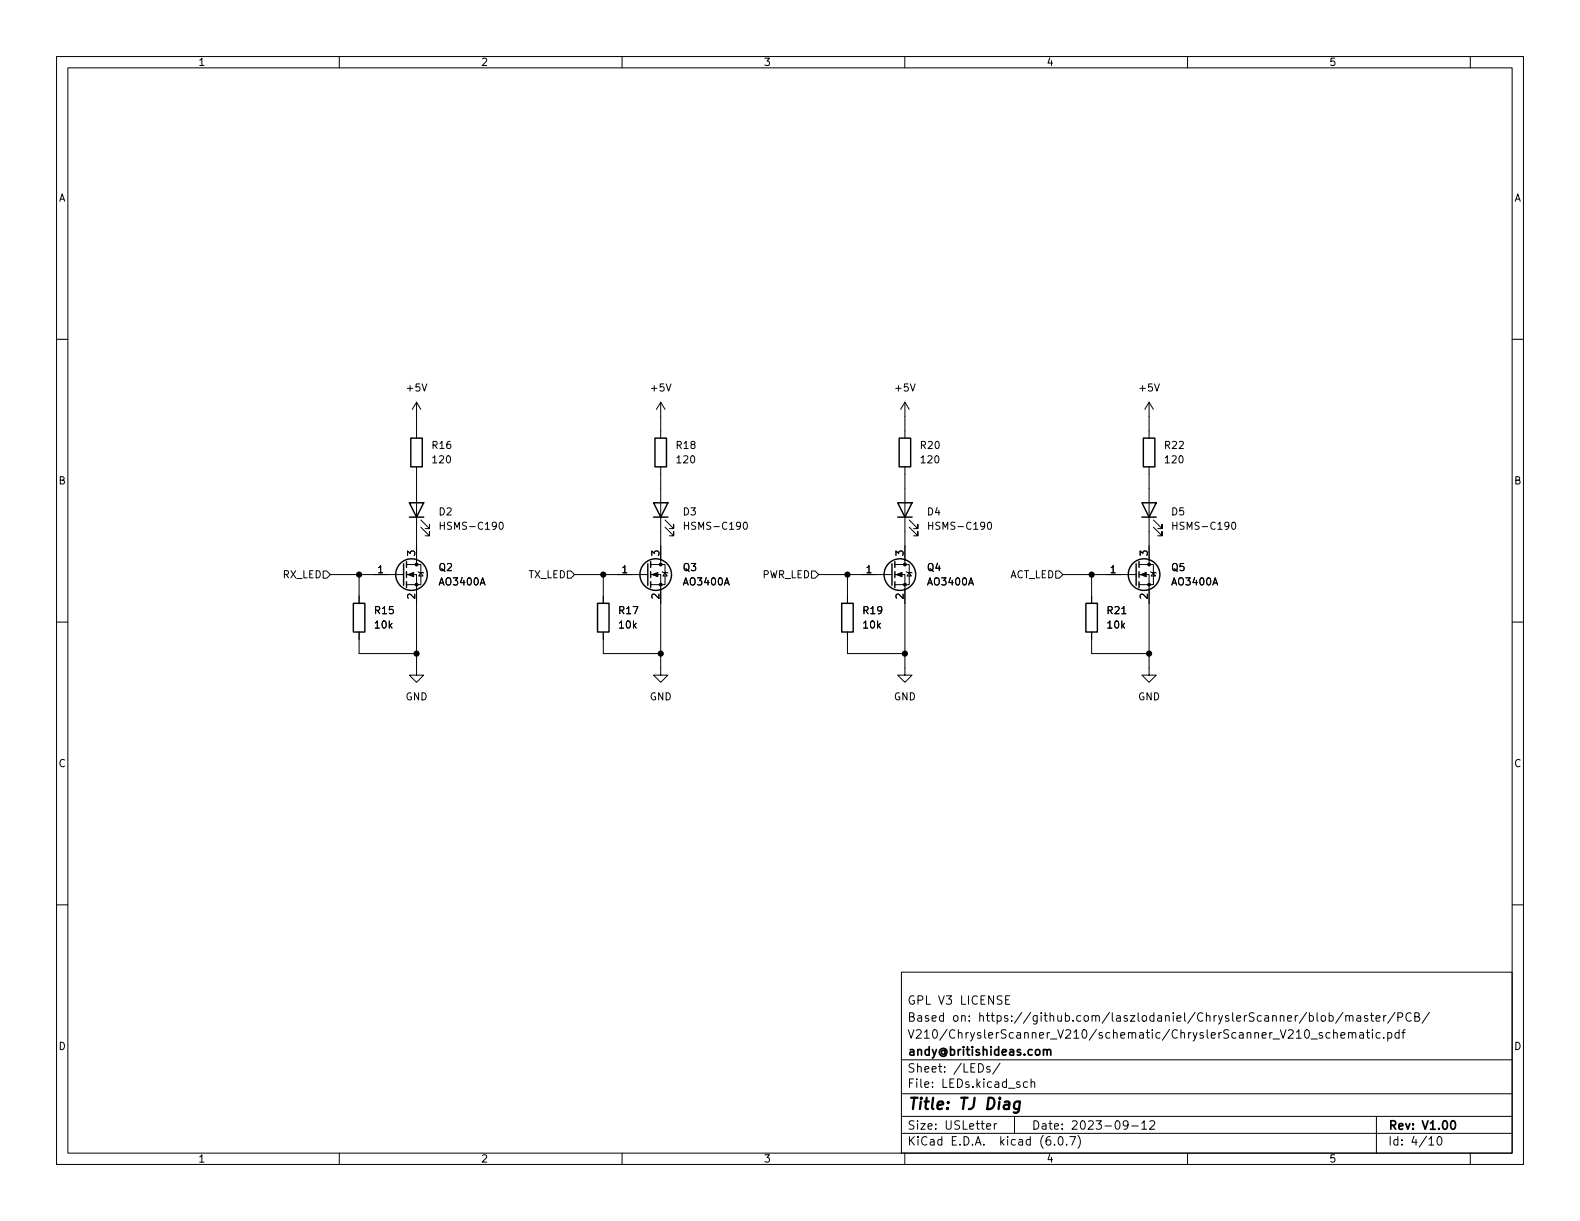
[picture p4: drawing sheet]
<svg xmlns="http://www.w3.org/2000/svg" width="279mm" height="216mm" viewBox="0 0 279 216" stroke-linecap="round" stroke-linejoin="round" font-family="sans-serif">
<g fill="none" stroke="#000" stroke-width=".18">
<path d="M10 10h259.4v195.9h-259.4zM12 12h255.4v191.9h-255.4zM60 10v2M110 10v2M160 10v2M210 10v2M260 10v2M10 60h2M267.4 60h2M73.7 71.1l-.8 1.3M73.7 71.1v6.4M73.7 71.1l.7 1.3"/>
<path d="M116.8 71.1v6.4M116.8 71.1l-.7 1.3M116.8 71.1l.8 1.3M160 71.1l-.7 1.3M160 71.1v6.4M160 71.1l.8 1.3M203.2 71.1v6.4M203.2 71.1l-.8 1.3M203.2 71.1l.8 1.3M71.9 99.8h2.5v3.6h-2.5M73.7 82.6v17.2M74.4 93.2l1.5 1.5v-.7v.7h-.7"/>
<path d="M74.4 91.9l1.5 1.6v-.8v.8h-.7M77.9 92.3v1.3M77.9 92.9h.7M88.4 92.5l.2-.2a.68 .68 0 0 1 .4 .7 .68 .68 0 0 1-.4 .6l-.2-.1-.1-.4zM115.1 99.8h2.5v3.6h-2.5M116.8 82.6v17.2M117.6 93.2l1.5 1.5v-.7v.7h-.7M117.6 91.9l1.5 1.6v-.8v.8h-.7M121 92.9h.8M121 92.3v1.3M131.6 92.5l.1-.2a.68 .68 0 0 1 .5 .7 .68 .68 0 0 1-.5 .6l-.1-.1-.2-.4zM158.2 99.8h2.6v3.6h-2.6"/>
<path d="M160 82.6v17.2M160.8 93.2l1.5 1.5v-.7v.7h-.8M160.8 91.9l1.5 1.6v-.8v.8h-.8M164.2 92.9h.7M164.2 92.3v1.3M174.7 92.5l.2-.2a.68 .68 0 0 1 .5 .7 .68 .68 0 0 1-.5 .6l-.2-.1-.1-.4zM201.4 99.8h2.6v3.6h-2.6M203.2 82.6v17.2M204 93.2l1.5 1.5v-.7v.7h-.8M204 91.9l1.5 1.6v-.8v.8h-.8M207.4 92.9h.7M207.4 92.3v1.3"/>
<path d="M217.9 92.5l.2-.2a.68 .68 0 0 1 .4 .7 .68 .68 0 0 1-.4 .6l-.2-.1-.1-.4zM10 110h2M57.1 101h.7l.6 .6-.6 .6h-.7zM58.4 101.6h13M63.5 101.6v5.1M63.5 111.8v3.8h10.2M71.9 101.6h1.8v17.8h1.2l-1.2 1.3-1.3-1.3h1.3M73.9 101.1l.1 .1h.8l.1 .1M74.4 101.2l.4 .7h-.8zM100.3 101h.7l.6 .6-.6 .6h-.7zM101.6 101.6h13M106.7 101.6v5.1"/>
<path d="M106.7 111.8v3.8h10.1M115.1 101.6h1.7v17.8h1.3l-1.3 1.3-1.2-1.3h1.2M117.1 101.1l.1 .1h.8l.1 .1M117.6 101.2l.4 .7h-.8zM143.5 101h.6l.7 .6-.7 .6h-.6zM144.8 101.6h12.9M149.9 101.6v5.1M149.9 111.8v3.8h10.1M158.2 101.6h1.8v17.8h1.3l-1.3 1.3-1.3-1.3h1.3M160.3 101.1l.1 .1h.8l.1 .1M160.8 101.2l.4 .7h-.8zM186.7 101h.6l.7 .6-.7 .6h-.6z"/>
<path d="M188 101.6h12.9M193 101.6v5.1M193 111.8v3.8h10.2M201.4 101.6h1.8v17.8h1.3l-1.3 1.3-1.3-1.3h1.3M203.5 101.1l.1 .1h.7l.2 .1M204 101.2l.3 .7h-.7zM267.4 110h2M10 160h2M267.4 160h2M159.4 171.9h108v32h-108zM177.8 176.8h.5M178.5 176.1h-.7v1.5h.7"/>
<path d="M231.5 179.6h.5l.3 .3v.4l-.2 .2h-.6M232.9 179.1v1.3l.2 .2M233.8 179.6h.3l.3 .3v.4l-.3 .3-.3-.1-.2-.2v-.4zM235 179.6h.5l.3 .3v.4l-.2 .2h-.6M235 179.1v1.5M237.5 179l-1.3 1.9M238 179.7l.2-.1h.3l.1 1M238 179.6v1M238.6 179.8l.2-.2h.4l.1 1M240 179.6h.5l.1 1M240.6 179.9l-.5 .1a.29 .29 0 0 0-.2 .3 .29 .29 0 0 0 .2 .3l.5-.1M241.8 179.6h-.3l-.2 .2v.2l.5 .2v.3h-.5"/>
<path d="M242.3 179.6h.6M242.5 179.1v1.3l.4 .2M244.7 179.6v1M245.1 179.6h-.3l-.1 .3M246.7 179l-1.3 1.9M247.2 179.9l.7-.1 .1-.2v-.4l-.2-.1h-.6v1.5M249.5 179.2a.6 .6 0 0 0-.7 0 .6 .6 0 0 0-.2 .7 .56 .56 0 0 0 .3 .6 .56 .56 0 0 0 .6-.1M250.2 179.8l.6-.1 .2-.2-.2-.3-.6-.1v1.5h.6l.2-.3a.39 .39 0 0 0-.3-.5M252.8 179l-1.3 1.9M159.4 197.4h108M159.4 193.4h108M159.4 187.4h108"/>
<path d="M174.5 199.2l.7-.2-.1-.3h-.4l-.2 .2v.7h.6M175 188.7l-.3-.1-.2 .2v.2l.5 .1v.4h-.5M175.8 198.7v1M176.3 198.7h-.3l-.2 .3M176.8 188l-1.3 1.9M179.4 197.4v3M181.7 191.4l-.4-.1-.3 .3v.4l.1 .2h.6M182.3 191.4l.2-.1 .4 .1 .1 .9M182.3 190.8v1.5M199.5 198.8l-.3 .3h-.3l-.3-.3 .2-.6h.4l.2 .1a.99 .99 0 0 1-.4 1.4h-.2M200.1 199.1h1.2M201.9 198.6l.4-.4v1.5"/>
<path d="M201.9 199.7h.9M203.3 198.3l.6-.1 .2 .1 .1 .3-.9 1.1h.9M235.2 182.6h-.4l-.3 .3v.4l.1 .2h.6M235.8 182.7l.2-.1h.4l.1 1M235.8 182.1v1.5M237.1 183.1l.7-.2v-.3h-.5l-.2 .2 .1 .7h.6M238.5 182.7l.2-.1h.3l.1 1M238.5 182.6v1M239.1 182.8l.2-.2h.4l.1 1M240.5 182.6h.5l.1 1M241.1 182.9l-.5 .1a.29 .29 0 0 0-.2 .3 .29 .29 0 0 0 .2 .3l.5-.1M241.6 182.6h.6"/>
<path d="M241.8 182.1v1.3l.4 .2M242.7 182.1v.1M242.7 182.6v1M243.3 180.1l.7-.2v-.3h-.5l-.2 .2 .1 .7h.6M243.4 197.4v6.5M244 182.6h-.4l-.3 .3v.4l.2 .2h.5M244.7 183.4v.2M245.4 182.6h.4l.3 .3v.4l-.1 .2h-.6M245.4 182.6v1.5M247.4 182.6h-.4l-.3 .3v.4l.1 .2h.6M247.4 182.1v1.5M247.9 182.6h.6"/>
<path d="M248.5 182.1l-.4 .2v1.3M60 203.9v2M110 203.9v2M159.4 200.4h108M160 203.9v2M186.5 202.3v.2M187.3 201h.2a.81 .81 0 0 1 .6 .6 .81 .81 0 0 1-.3 .8l-.2 .1a.81 .81 0 0 1-.6-.6 .81 .81 0 0 1 .3-.9zM188.6 202.3v.2M189.2 201h1l-.7 1.5M190.6 200.8a1.72 1.72 0 0 1 0 2.2M210 203.9v2M252.7 201.4l.4-.4v1.5"/>
<path d="M252.7 202.5h.8M254.3 201h.2a.81 .81 0 0 1 .6 .6 .81 .81 0 0 1-.3 .8l-.2 .1a.81 .81 0 0 1-.6-.6 .81 .81 0 0 1 .3-.9zM260 203.9v2"/>
</g>
<path d="M184.5 185.7l.2-.1 .4 .1 .1 .9M185.2 185.8l.2-.2 .3 .1 .1 .9M256.7 198.2h.2a.81 .81 0 0 1 .6 .6 .81 .81 0 0 1-.3 .8l-.2 .1a.82 .82 0 0 1-.6-.6 .82 .82 0 0 1 .3-.9z" fill="none" stroke="#000" stroke-width=".3"/>
<path d="M180.4 194.9a.66 .66 0 0 0-1 .3l-.1 .5 .1 .3 .2 .1 .6-.1M180.4 194.8l-.2 1.6a.6 .6 0 0 1-.9 .3" fill="none" stroke="#000" stroke-width=".4"/>
<g fill="none" stroke="#000" stroke-width=".25">
<path d="M72.6 77.5h2.1v5.1h-2.1zM115.8 77.5h2.1v5.1h-2.1zM159 77.5h2v5.1h-2zM202.2 77.5h2v5.1h-2zM71.4 99.7v3.8M71.9 99.3v1M72.4 88.9h2.5l-1.2 2.5zM72.4 91.4h2.5M114.6 99.7v3.8M115.1 99.3v1M115.6 88.9h2.5l-1.3 2.5zM115.6 91.4h2.5"/>
<path d="M157.7 99.7v3.8M158.2 99.3v1M158.7 88.9h2.6l-1.3 2.5zM158.7 91.4h2.6M200.9 99.7v3.8M201.4 99.3v1M201.9 88.9h2.6l-1.3 2.5zM201.9 91.4h2.6M62.5 106.7h2v5.1h-2zM71.9 101.1v1M71.9 102.9v1M105.7 106.7h2v5.1h-2z"/>
<path d="M115.1 101.1v1M115.1 102.9v1M148.8 106.7h2.1v5.1h-2.1zM158.2 101.1v1M158.2 102.9v1M192 106.7h2.1v5.1h-2.1zM201.4 101.1v1M201.4 102.9v1"/>
<circle cx="72.8" cy="101.6" r="2.79"/>
<circle cx="116" cy="101.6" r="2.79"/>
<circle cx="159.1" cy="101.6" r="2.79"/>
<circle cx="202.3" cy="101.6" r="2.79"/>
</g>
<g fill="#000" stroke="#000" stroke-width=".18">
<path d="M72.1 101.6l1.1-.4v.8zM115.3 101.6l1-.4v.8zM158.5 101.6l1-.4v.8zM201.7 101.6l1-.4v.8z"/>
<circle cx="73.7" cy="99.8" r=".25"/>
<circle cx="116.8" cy="99.8" r=".25"/>
<circle cx="160" cy="99.8" r=".25"/>
<circle cx="203.2" cy="99.8" r=".25"/>
<circle cx="63.5" cy="101.6" r=".46"/>
<circle cx="73.7" cy="115.6" r=".46"/>
<circle cx="73.7" cy="103.4" r=".25"/>
<circle cx="106.7" cy="101.6" r=".46"/>
<circle cx="116.8" cy="115.6" r=".46"/>
<circle cx="116.8" cy="103.4" r=".25"/>
<circle cx="149.9" cy="101.6" r=".46"/>
<circle cx="160" cy="115.6" r=".46"/>
<circle cx="160" cy="103.4" r=".25"/>
<circle cx="193" cy="101.6" r=".46"/>
<circle cx="203.2" cy="115.6" r=".46"/>
<circle cx="203.2" cy="103.4" r=".25"/>
</g>
<text font-size="2.8" x="160.4" y="196.2">Title: TJ Diag</text>
<g font-size="2.1">
<text x="160.4" y="177.6">GPL V3 LICENSE</text>
<text x="160.4" y="183.6">V210/ChryslerScanner_V210/schematic/ChryslerScanner_V210_schematic.pdf</text>
<text x="160.4" y="180.6">Based on: https://github.com/laszlodaniel/ChryslerScanner/blob/master/PCB/</text>
<text x="160.4" y="189.7">Sheet: /LEDs/</text>
<text x="160.4" y="186.7">andy@britishideas.com</text>
<text x="160.4" y="192.4">File: LEDs.kicad_sch</text>
<text x="160.4" y="202.5">KiCad E.D.A. kicad (6.0.7)</text>
<text x="160.4" y="199.7">Size: USLetter</text>
<text x="182.4" y="199.7">Date: 2023-09-12</text>
<text x="245.4" y="199.7">Rev: V1.00</text>
<text x="245.4" y="202.5">Id: 4/10</text>
</g>
<g font-size="1.8">
<text x="35" y="11.6">1</text>
<text x="85" y="11.6">2</text>
<text x="135" y="11.6">3</text>
<text x="185" y="11.6">4</text>
<text x="235" y="11.6">5</text>
<text x="10.3" y="35.6">A</text>
<text x="267.7" y="35.6">A</text>
<text x="72.1" y="69.2">+5V</text>
<text x="115.2" y="69.2">+5V</text>
<text x="158.4" y="69.2">+5V</text>
<text x="201.6" y="69.2">+5V</text>
<text x="76.5" y="79.4">R16</text>
<text x="76.6" y="81.9">120</text>
<text x="119.7" y="79.4">R18</text>
<text x="119.8" y="81.9">120</text>
<text x="162.9" y="79.4">R20</text>
<text x="163" y="81.9">120</text>
<text x="206" y="79.4">R22</text>
<text x="206.2" y="81.9">120</text>
<text x="10.3" y="85.7">B</text>
<text x="267.7" y="85.7">B</text>
<text x="77.7" y="91.1">D2</text>
<text x="78.4" y="93.7">HSMS-C190</text>
<text x="120.8" y="91.1">D3</text>
<text x="121.6" y="93.7">HSMS-C190</text>
<text x="164" y="91.1">D4</text>
<text x="164.8" y="93.7">HSMS-C190</text>
<text x="207.2" y="91.1">D5</text>
<text x="208" y="93.7">HSMS-C190</text>
<text x="66.8" y="101.3">1</text>
<text x="73.4" y="98.3" transform="rotate(-90 73.4 98.3)">3</text>
<text x="77.6" y="101">Q2</text>
<text x="110" y="101.3">1</text>
<text x="116.6" y="98.3" transform="rotate(-90 116.6 98.3)">3</text>
<text x="120.8" y="101">Q3</text>
<text x="153.2" y="101.3">1</text>
<text x="159.8" y="98.3" transform="rotate(-90 159.8 98.3)">3</text>
<text x="164" y="101">Q4</text>
<text x="196.4" y="101.3">1</text>
<text x="202.9" y="98.3" transform="rotate(-90 202.9 98.3)">3</text>
<text x="207.2" y="101">Q5</text>
<text x="50" y="102.2">RX_LED</text>
<text x="73.4" y="105.9" transform="rotate(-90 73.4 105.9)">2</text>
<text x="77.8" y="103.5">AO3400A</text>
<text x="93.4" y="102.2">TX_LED</text>
<text x="116.6" y="105.9" transform="rotate(-90 116.6 105.9)">2</text>
<text x="121" y="103.5">AO3400A</text>
<text x="134.7" y="102.2">PWR_LED</text>
<text x="159.8" y="105.9" transform="rotate(-90 159.8 105.9)">2</text>
<text x="164.2" y="103.5">AO3400A</text>
<text x="178.3" y="102.2">ACT_LED</text>
<text x="202.9" y="105.9" transform="rotate(-90 202.9 105.9)">2</text>
<text x="207.3" y="103.5">AO3400A</text>
<text x="66.3" y="108.6">R15</text>
<text x="66.4" y="111.1">10k</text>
<text x="109.5" y="108.6">R17</text>
<text x="109.5" y="111.1">10k</text>
<text x="152.7" y="108.6">R19</text>
<text x="152.7" y="111.1">10k</text>
<text x="195.9" y="108.6">R21</text>
<text x="195.9" y="111.1">10k</text>
<text x="71.7" y="123.8">GND</text>
<text x="114.9" y="123.8">GND</text>
<text x="158.1" y="123.8">GND</text>
<text x="201.2" y="123.8">GND</text>
<text x="10.3" y="135.6">C</text>
<text x="267.7" y="135.6">C</text>
<text x="10.3" y="185.7">D</text>
<text x="267.7" y="185.7">D</text>
<text x="35" y="205.6">1</text>
<text x="85" y="205.6">2</text>
<text x="135" y="205.6">3</text>
<text x="185" y="205.6">4</text>
<text x="235" y="205.6">5</text>
</g>
</svg>
